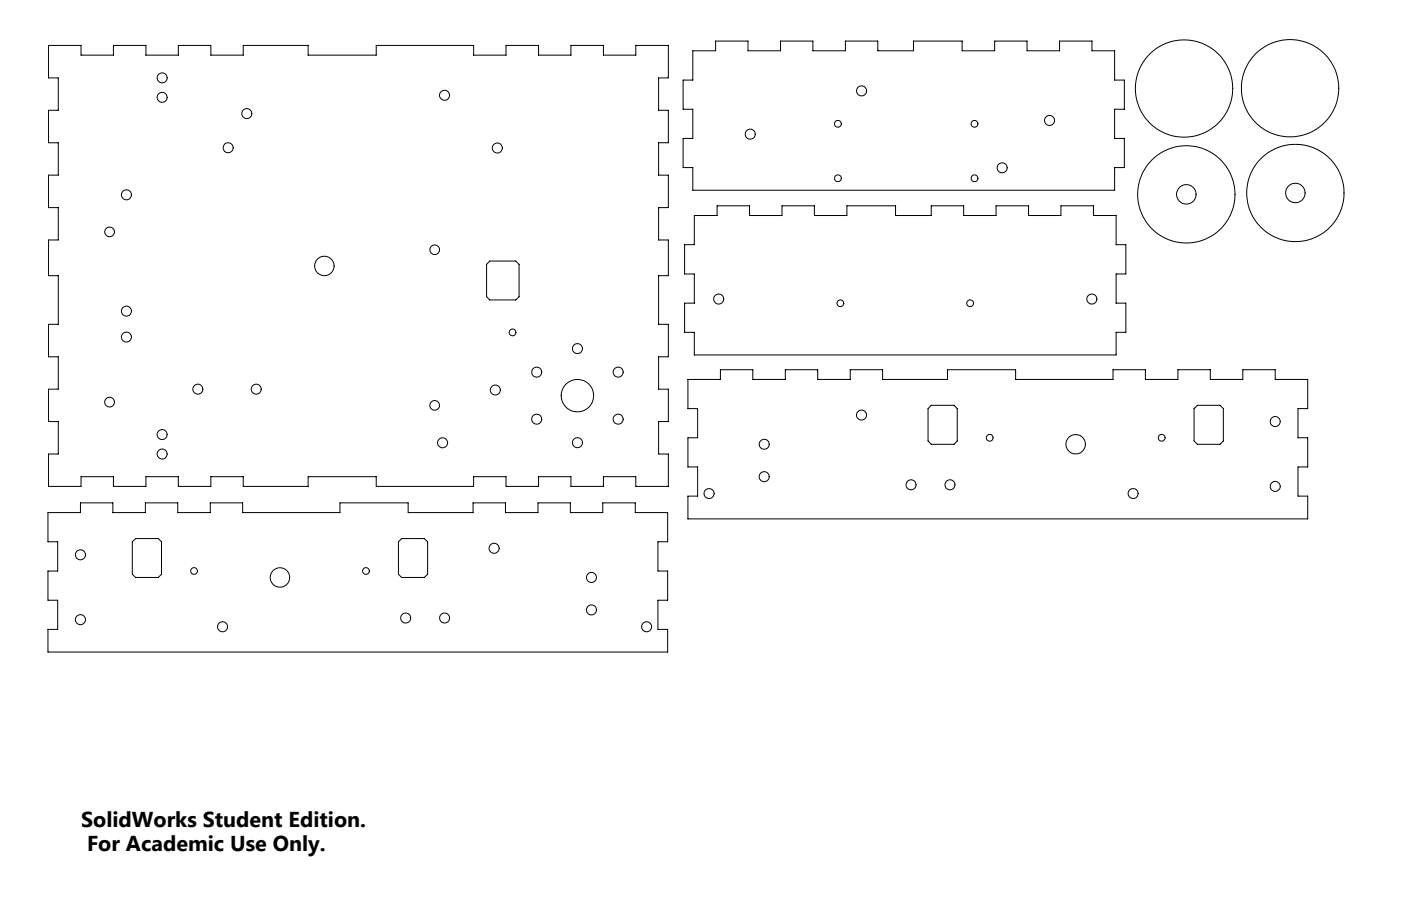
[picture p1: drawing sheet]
<svg xmlns="http://www.w3.org/2000/svg" width="432mm" height="279mm" viewBox="0 0 432 279" stroke-linecap="round" stroke-linejoin="round" font-family="sans-serif">
<g fill="none" stroke="#000" stroke-width=".31">
<path d="M15 14h10v3h10v-3h10v3h10v-3h10v3h10v-3h20v3h21v-3h30v3h10v-3h10v3h10v-3h10v3h10v-3h10v10h-3v10h3v10h-3v10h3v10h-3v10h3v11h-3v15h3v10h-3v10h3v10h-3v10h3v10h-10v-3h-10v3h-10v-3h-10v3h-10v-3h-10v3h-30v-3h-21v3h-20v-3h-10v3h-10v-3h-10v3h-10v-3h-10v3h-10v-10h3v-10h-3v-10h3v-10h-3v-10h3v-15h-3v-11h3v-10h-3v-10h3v-10h-3v-10h3v-10h-3zM213.5 15.7h7.1v-3h9.9v3h10.1v-3h9.9v3h10.1v-3h9.9v3h11.1v-3h14.9v3h10.1v-3h9.9v3h10.1v-3h9.9v3h7v9h3v9h-3v9h3v9h-3v7h-130v-7h-3v-9h3v-9h-3v-9h3zM214 66.5h7v-3h10v3h10v-3h10v3h10v-3h15v3h11v-3h10v3h10v-3h10v3h10v-3h10v3h7v9h3v9h-3v9h3v9h-3v7h-130v-7h-3v-9h3v-9h-3v-9h3zM151 80.5h8l1 1v10l-1 1h-8l-1-1v-10zM212 117h10v-3h10v3h10v-3h10v3h10v-3h10v3h20v-3h21v3h30v-3h10v3h10v-3h10v3h10v-3h10v3h10v9h-2.9v9h2.9v9h-2.9v9h2.9v7h-191v-7h3v-9h-3v-9h3v-9h-3zM287 125h7l1 1v10l-1 1h-7l-1-1v-10zM368 126l1-1h7l1 1v10l-1 1h-7l-1-1zM14.8 158.1h10v-3h10v3h10v-3h10v3h10v-3h10v3h30v-3h21v3h20v-3h10v3h10v-3h10v3h10v-3h10v3h10v9h-3v9h3v9h-3v9h3v7h-191v-7h3v-9h-3v-9h3v-9h-3zM40.8 167.1l1-1h7l1 1v10l-1 1h-7l-1-1zM123.8 166.1h7l1 1v10l-1 1h-7l-1-1v-10z"/>
<circle cx="50" cy="30" r="1.54"/>
<circle cx="50" cy="24" r="1.54"/>
<circle cx="76.1" cy="35" r="1.55"/>
<circle cx="137" cy="29.4" r="1.55"/>
<circle cx="258.2" cy="38.2" r="1.05"/>
<circle cx="265.5" cy="28" r="1.56"/>
<circle cx="300.4" cy="38.2" r="1.06"/>
<circle cx="323.5" cy="37.1" r="1.55"/>
<circle cx="364.9" cy="27.3" r="15"/>
<circle cx="397.6" cy="27.2" r="15"/>
<circle cx="70.3" cy="45.6" r="1.56"/>
<circle cx="153.3" cy="45.6" r="1.55"/>
<circle cx="231.2" cy="41.4" r="1.54"/>
<circle cx="258.2" cy="55" r="1.05"/>
<circle cx="300.4" cy="55" r="1.06"/>
<circle cx="308.9" cy="51.8" r="1.55"/>
<circle cx="365.6" cy="59.9" r="3"/>
<circle cx="365.6" cy="59.9" r="15"/>
<circle cx="399.2" cy="59.5" r="3"/>
<circle cx="399.2" cy="59.5" r="15"/>
<circle cx="33.8" cy="71.5" r="1.51"/>
<circle cx="39" cy="60.1" r="1.56"/>
<circle cx="134" cy="77" r="1.49"/>
<circle cx="39" cy="96" r="1.55"/>
<circle cx="100" cy="82" r="3"/>
<circle cx="221.5" cy="92.2" r="1.55"/>
<circle cx="259" cy="93.5" r="1.05"/>
<circle cx="299" cy="93.5" r="1.04"/>
<circle cx="336.5" cy="92.2" r="1.55"/>
<circle cx="39" cy="103.9" r="1.56"/>
<circle cx="158" cy="102.5" r="1.06"/>
<circle cx="165.4" cy="114.8" r="1.56"/>
<circle cx="178" cy="107.5" r="1.56"/>
<circle cx="190.5" cy="114.8" r="1.56"/>
<circle cx="33.8" cy="124" r="1.51"/>
<circle cx="50" cy="134" r="1.54"/>
<circle cx="61" cy="120" r="1.54"/>
<circle cx="79" cy="120" r="1.54"/>
<circle cx="134" cy="125" r="1.49"/>
<circle cx="136.4" cy="136.5" r="1.56"/>
<circle cx="152.7" cy="120.3" r="1.56"/>
<circle cx="165.4" cy="129.3" r="1.56"/>
<circle cx="178" cy="136.5" r="1.56"/>
<circle cx="178" cy="122" r="5"/>
<circle cx="190.5" cy="129.3" r="1.56"/>
<circle cx="235.5" cy="137" r="1.54"/>
<circle cx="265.5" cy="128" r="1.55"/>
<circle cx="305" cy="135" r="1.05"/>
<circle cx="331.5" cy="137" r="3"/>
<circle cx="358" cy="135" r="1.05"/>
<circle cx="393" cy="130" r="1.55"/>
<circle cx="50" cy="140" r="1.54"/>
<circle cx="218.5" cy="152.2" r="1.55"/>
<circle cx="235.5" cy="147" r="1.54"/>
<circle cx="280.8" cy="149.5" r="1.55"/>
<circle cx="292.8" cy="149.5" r="1.54"/>
<circle cx="349.2" cy="152.2" r="1.54"/>
<circle cx="393" cy="150" r="1.55"/>
<circle cx="24.8" cy="171.1" r="1.55"/>
<circle cx="59.8" cy="176.1" r="1.05"/>
<circle cx="86.3" cy="178.1" r="3"/>
<circle cx="112.8" cy="176.1" r="1.05"/>
<circle cx="152.3" cy="169.1" r="1.55"/>
<circle cx="182.3" cy="178.1" r="1.55"/>
<circle cx="24.8" cy="191.1" r="1.55"/>
<circle cx="68.6" cy="193.3" r="1.55"/>
<circle cx="125" cy="190.6" r="1.56"/>
<circle cx="137" cy="190.6" r="1.56"/>
<circle cx="182.3" cy="188.1" r="1.55"/>
<circle cx="199.3" cy="193.3" r="1.55"/>
</g>
<g font-size="6.6">
<text x="25" y="255">SolidWorks Student Edition.</text>
<text x="26.8" y="262.3">For Academic Use Only.</text>
</g>
</svg>
